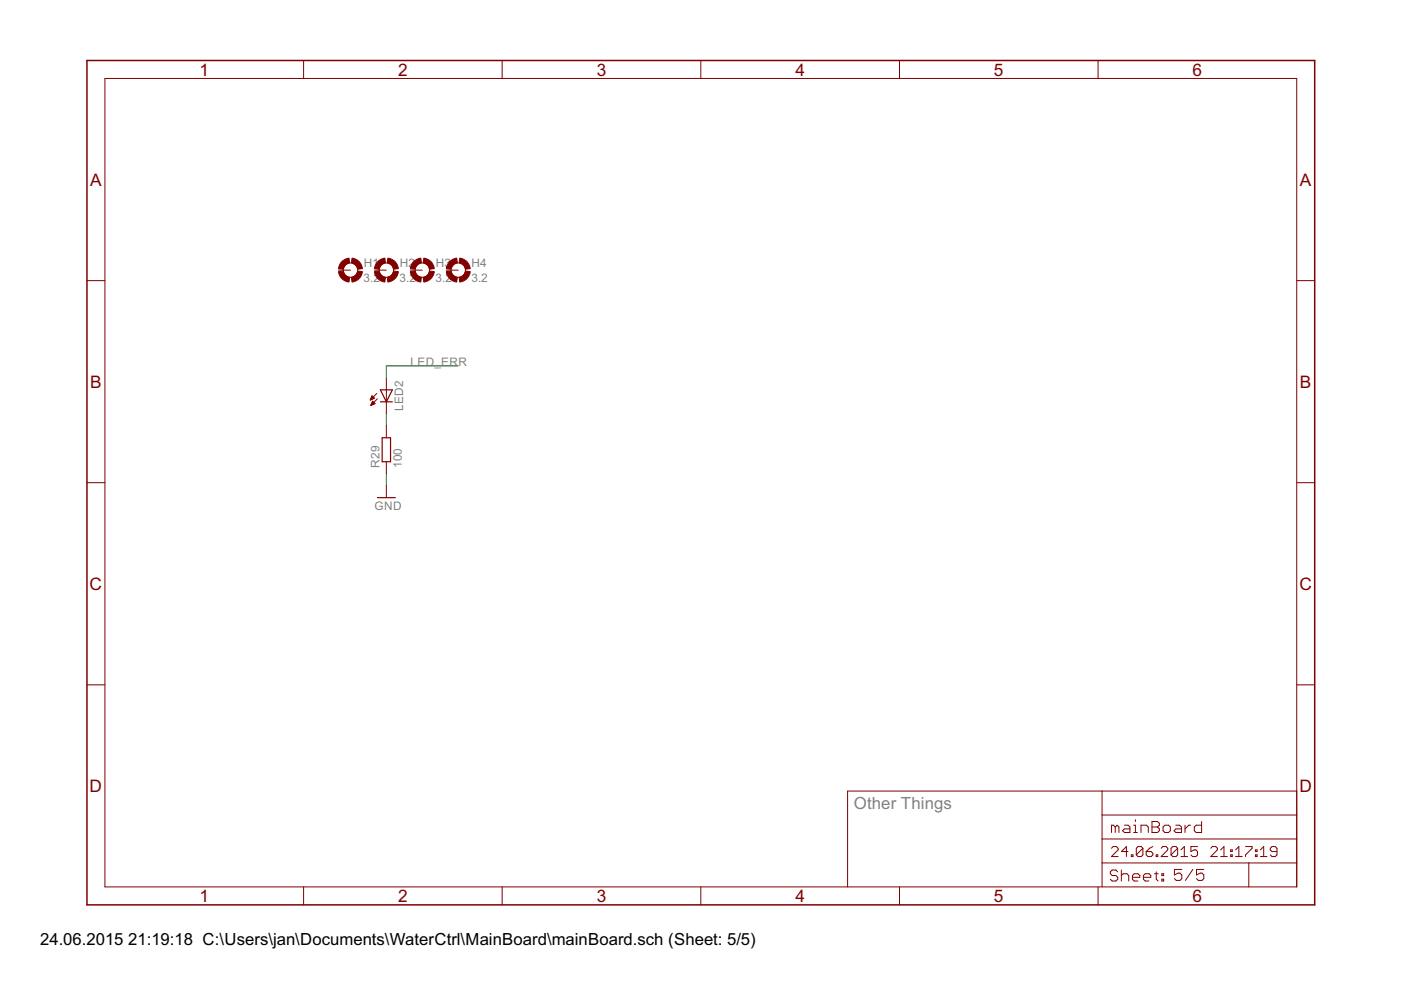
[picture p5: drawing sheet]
<svg xmlns="http://www.w3.org/2000/svg" width="297mm" height="210mm" viewBox="0 0 297 210" stroke-linecap="round" stroke-linejoin="round" font-family="sans-serif">
<g fill="#800000" stroke="#800000" stroke-width=".21">
<path d="M74.6 54.7a2.48 2.48 0 0 1 2.2 2.3l-1 .1-.4-.9-.9-.5z" fill-rule="evenodd"/>
<path d="M72.3 55.6l1.1-.7 .6-.2 .1 1-.9 .5-.4 .9-1-.1z" fill-rule="evenodd"/>
<path d="M71.8 57.6l1-.1 .4 .9 .9 .4-.1 1a2.48 2.48 0 0 1-2.2-2.2z" fill-rule="evenodd"/>
<path d="M74.5 58.8l.9-.4 .4-.9 1 .1a2.49 2.49 0 0 1-2.2 2.2z" fill-rule="evenodd"/>
<path d="M82.2 54.7a2.48 2.48 0 0 1 2.3 2.3l-1 .1-.5-.9-.9-.5z" fill-rule="evenodd"/>
<path d="M80 55.6l.6-.5 1-.4 .1 1-.9 .5-.4 .9-1-.1z" fill-rule="evenodd"/>
<path d="M79.4 57.6l1-.1 .4 .9 .9 .4-.1 1a2.49 2.49 0 0 1-2.2-2.2z" fill-rule="evenodd"/>
<path d="M82.1 58.8l.9-.4 .5-.9 1 .1a2.48 2.48 0 0 1-2.3 2.2z" fill-rule="evenodd"/>
<path d="M89.9 54.7a2.48 2.48 0 0 1 2.2 2.3l-1 .1-.5-.9-.9-.5z" fill-rule="evenodd"/>
<path d="M87.6 55.6l.6-.5 1-.4 .1 1-.8 .5-.5 .9-1-.1z" fill-rule="evenodd"/>
<path d="M87 57.6l1-.1 .5 .9 .8 .4-.1 1a2.49 2.49 0 0 1-2.2-2.2z" fill-rule="evenodd"/>
<path d="M89.7 58.8l.9-.4 .5-.9 1 .1a2.48 2.48 0 0 1-2.2 2.2z" fill-rule="evenodd"/>
<path d="M97.5 54.7a2.48 2.48 0 0 1 2.2 2.3l-1 .1-.4-.9-1-.5z" fill-rule="evenodd"/>
<path d="M95.2 55.6l.6-.5 1-.4 .2 1-.9 .5-.5 .9-1-.1z" fill-rule="evenodd"/>
<path d="M94.6 57.6l1-.1 .5 .9 .9 .4-.2 1a2.49 2.49 0 0 1-2.2-2.2z" fill-rule="evenodd"/>
<path d="M97.3 58.8l1-.4 .4-.9 1 .1a2.48 2.48 0 0 1-2.2 2.2z" fill-rule="evenodd"/>
</g>
<g fill="none" stroke="#800000" stroke-width=".21">
<path d="M22.2 16.6h252.7v171.4h-252.7zM64.4 12.8v3.8M106.5 12.8v3.8M148.6 12.8v3.8M190.7 12.8v3.8M232.8 12.8v3.8M18.4 59.5h3.8M71.8 57.3h2.5M79.4 57.3h2.5M87 57.3h2.5M94.6 57.3h2.6M274.9 59.5h3.8"/>
<path d="M78.5 84.8h.2M78.6 84.6h.4M78.6 84.5h.6M78.6 86h.1M78.7 84.4h.6M78.7 85.8h.2M78.7 84.3h.5M78.7 85.7h.5M78.8 84.1h.3M78.8 85.6h.7M78.8 85.5h.6M78.8 84h.2"/>
<path d="M78.9 83.9l.5 .5-.9 .4zM78.9 85.3h.4M78.9 85.2h.3M79 85.1h.1M79.5 85.6l-.5-.5-.4 .9M79.5 85.6l-.9 .4M79.9 83.4l-1.4 1.4M80 84.6l-1.4 1.4M81.9 80.1v7.6M81.9 90.3v2.5M81.9 97.9v2.5M18.4 102.3h3.8"/>
<path d="M81.9 103v2.5M274.9 102.3h3.8M18.4 145.2h3.8M274.9 145.2h3.8M233.7 167.7v20.3M233.7 177.9h41.2M233.7 172.8h41.2M235.6 179.9l.4-.4h.7l.4 .4v.3l-1.5 1.4h1.5M236.5 175.3l-.4-.3h-.4v1.5M236.5 175.3v1.2M236.5 175.3l.3-.3 .4 .3v1.2M238.4 175h.8l.4 .3v1.2h-1.2l-.4-.4 .4-.4h1.2"/>
<path d="M240.3 175h.4v1.5M240.3 176.5h.8M240.7 173.8v.4M241.9 176.5v-1.5h1.2l.4 .3v1.2M242.3 179.9v1.4l-.3 .3h-.7l-.4-.3M242.3 179.9l-.3-.4h-.7l-.4 .4v1.4M242.3 179.9l-1.4 1.4M244.2 174.2h1.2l.4 .4v.4l-.4 .3 .4 .4v.4l-.4 .4h-1.2zM244.2 175.3h1.2M244.4 179.5l-.7 .4-.7 .7M246.2 179.9l.3-.4h.7l.4 .4v.3l-1.4 1.4h1.4M247 175h.8l.3 .3v.8l-.3 .4h-.8l-.4-.4v-.8z"/>
<path d="M249.3 175h.8l.4 .3v1.2h-1.2l-.4-.4 .4-.4h1.2M249.7 179.9v1.4l-.4 .3h-.7l-.3-.3M249.7 179.9l-.4-.4h-.7l-.3 .4v1.4M249.7 179.9l-1.4 1.4M251.2 175v1.5M252.4 175h-.4l-.8 .7M253.9 179.5h-1.4v1.1l.7-.4h.4l.3 .4v.7l-.3 .3h-.8l-.3-.3M254.8 174.2v2.3h-1.2l-.4-.4v-.8l.4-.3h1.2M256.7 179.9l.3-.4h.8l.3 .4v.3l-1.4 1.4h1.4M264.1 179.5h1.4v.4l-1.4 1.4v.3M274.9 167.7h-95.2v20.3M64.4 188v3.9"/>
<path d="M106.5 188v3.9M148.6 188v3.9M190.7 188v3.9M232.8 188v3.9M233.7 183h41.2M237 184.8l-.4-.3h-.8l-.4 .3v.5l.4 .3h.8l.4 .4v.4l-.4 .4h-.8l-.4-.4M237.7 184.5v2.3M237.7 185.6l.4-.3h.8l.4 .3v1.2M239.2 180.6h-1.4l1-1.1v2.1M239.9 181.3h.3v.3h-.3zM240.1 186h1.6v-.4l-.4-.3h-.8l-.4 .3v.8l.4 .4h.8M242.4 186h1.6v-.4l-.4-.3h-.8l-.4 .3v.8l.4 .4h.8"/>
<path d="M243 180.6h1.1l.3 .3v.4l-.3 .3h-.7l-.4-.3zM244.8 185.3h.8M245.1 181.3h.4v.3h-.4zM245.2 184.8v1.6l.4 .4M246.3 185.3h.4v.3h-.4zM246.3 186.4h.4v.4h-.4zM250.4 181.6h1.4M250.4 180.2l.7-.7v2.1M250.6 184.3h-1.6v1.2l.8-.4h.4l.4 .4v.8l-.4 .4h-.8l-.4-.4M252.9 184.3l-1.6 2.4M255.2 184.3h-1.5v1.2l.8-.4h.3l.4 .4v.8l-.4 .4h-.7l-.4-.4M258.8 181.6h1.4"/>
<path d="M258.8 180.2l.7-.7v2.1M260.9 181.3h.4v.3h-.4zM260.9 180.2h.4v.4h-.4zM262 181.6h1.4M262 180.2l.7-.7v2.1M264.8 183v5M266.2 181.3h.3v.3h-.3zM266.2 180.2h.3v.4h-.3zM267.2 181.6h1.4M267.2 180.2l.7-.7v2.1M270.7 180.6h-1l-.4-.4v-.3l.4-.4h.7l.3 .4v1.4l-.3 .3h-.7l-.4-.3"/>
<circle cx="74.3" cy="57.3" r="1.52"/>
<circle cx="81.9" cy="57.3" r="1.52"/>
<circle cx="89.5" cy="57.3" r="1.52"/>
<circle cx="97.2" cy="57.3" r="1.52"/>
</g>
<path d="M18.4 12.8h260.3v179.1h-260.3z" fill="none" stroke="#800000" stroke-width=".32"/>
<path d="M80.6 82.7h2.6l-1.3 2.5zM80.6 85.2h2.6M81 92.8h1.8v5.1h-1.8zM80 105.5h3.8" fill="none" stroke="#800000" stroke-width=".25"/>
<path d="M97.2 77.6h-15.3v2.5M81.9 87.7v2.6M81.9 100.4v2.6" fill="none" stroke="#008000" stroke-width=".21"/>
<g font-size="4.1" fill="#800000">
<text x="42.3" y="16">1</text>
<text x="84.4" y="16">2</text>
<text x="126.5" y="16">3</text>
<text x="168.6" y="16">4</text>
<text x="210.7" y="16">5</text>
<text x="252.9" y="16">6</text>
<text x="19.1" y="39.4">A</text>
<text x="275.6" y="39.4">A</text>
<text x="19.1" y="82.2">B</text>
<text x="275.6" y="82.2">B</text>
<text x="19" y="125.1">C</text>
<text x="275.5" y="125.1">C</text>
<text x="19" y="167.9">D</text>
<text x="275.5" y="167.9">D</text>
<text x="42.3" y="191.2">1</text>
<text x="84.4" y="191.2">2</text>
<text x="126.5" y="191.2">3</text>
<text x="168.6" y="191.2">4</text>
<text x="210.7" y="191.2">5</text>
<text x="252.9" y="191.2">6</text>
</g>
<text font-size="4" fill="#808080" x="181" y="171.5">Other Things</text>
<g font-size="4">
<text x="8.5" y="200.4">24.06.2015</text>
<text x="27.2" y="200.4">21:19:18 C:\Users\jan\Documents\WaterCtrl\MainBoard\mainBoard.sch (Sheet: 5/5)</text>
</g>
<g font-size="2.8" fill="#808080">
<text x="77.1" y="59.7">3.2</text>
<text x="77.1" y="56.7">H1</text>
<text x="84.7" y="59.7">3.2</text>
<text x="84.8" y="56.7">H2</text>
<text x="92.3" y="59.7">3.2</text>
<text x="92.4" y="56.7">H3</text>
<text x="100" y="59.7">3.2</text>
<text x="100" y="56.7">H4</text>
<text x="87" y="77.6">LED_ERR</text>
<text x="85.5" y="87.2" transform="rotate(-90 85.5 87.2)">LED2</text>
<text x="80.4" y="99.1" transform="rotate(-90 80.4 99.1)">R29</text>
<text x="85.2" y="99.2" transform="rotate(-90 85.2 99.2)">100</text>
<text x="79.4" y="108.1">GND</text>
</g>
</svg>
